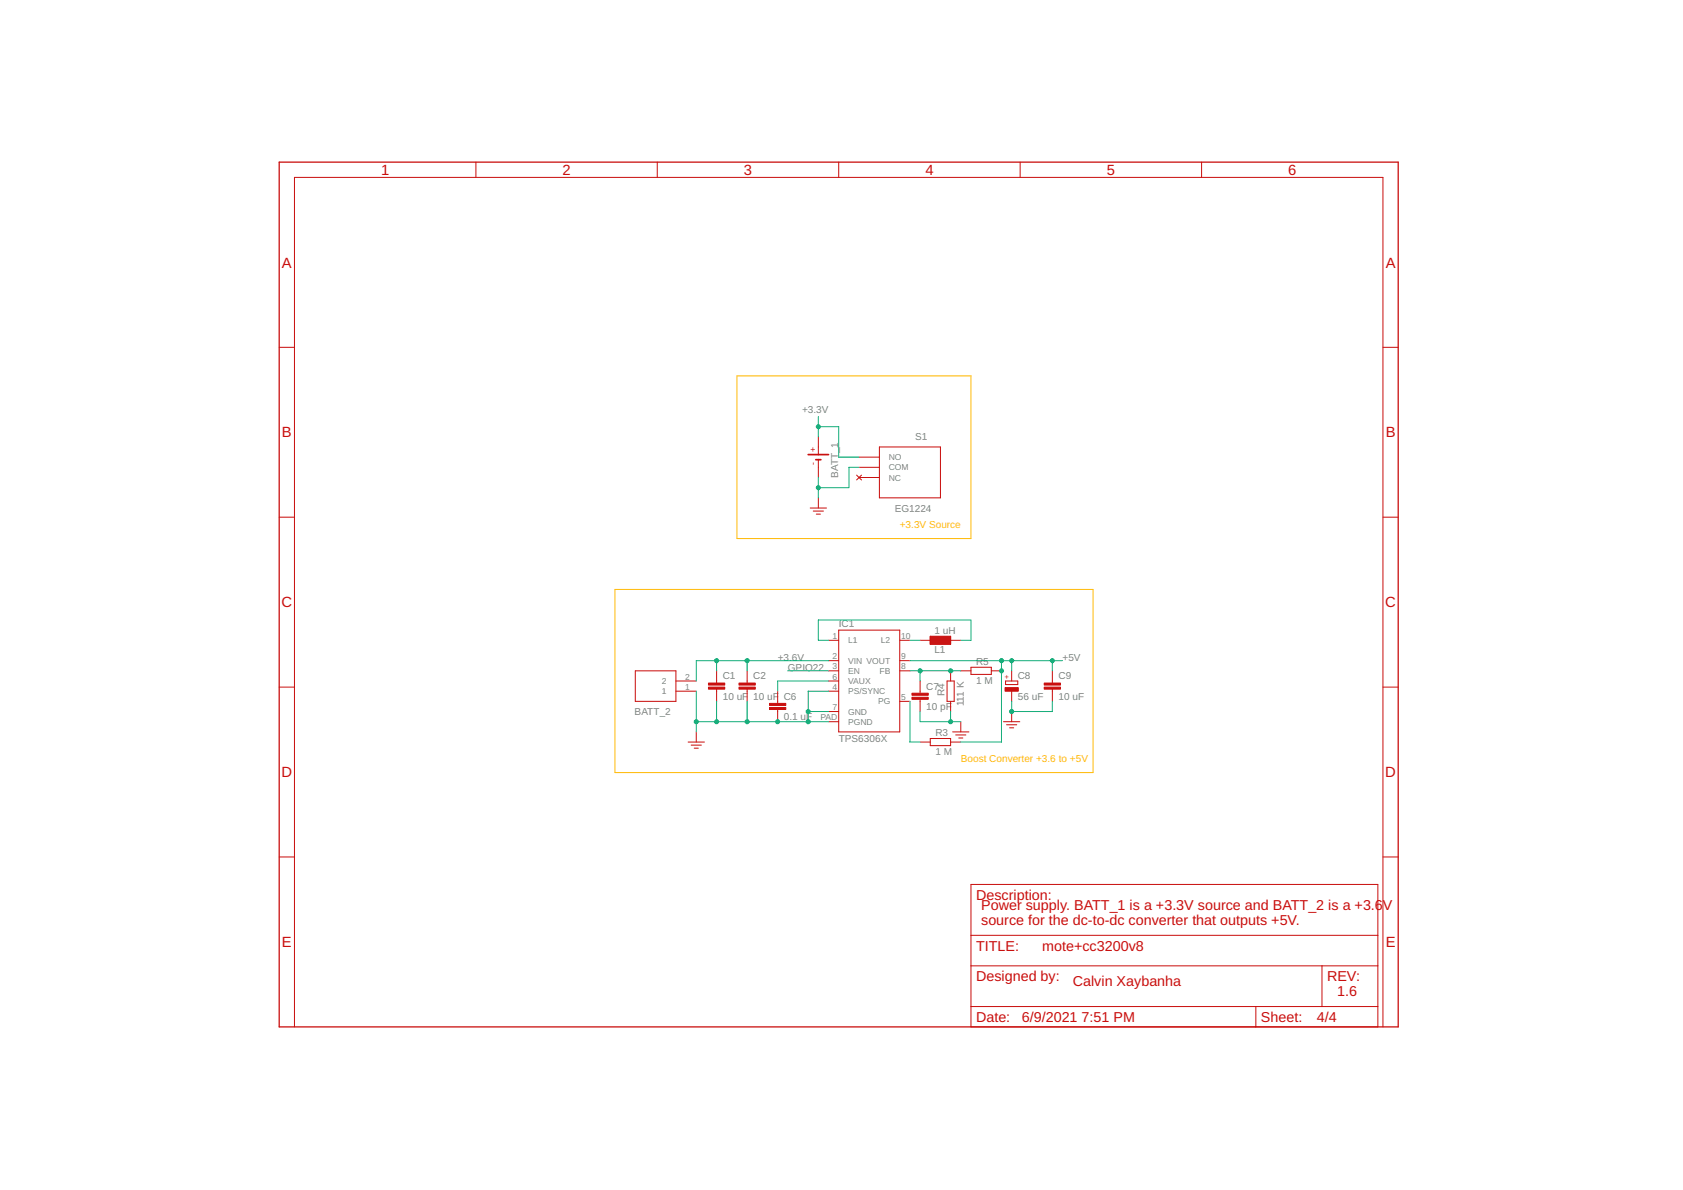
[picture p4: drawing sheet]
<svg xmlns="http://www.w3.org/2000/svg" width="420mm" height="297mm" viewBox="0 0 420 297" stroke-linecap="round" stroke-linejoin="round" font-family="sans-serif">
<path d="M201.8 113.5h5M203.7 114.7h1.2" fill="none" stroke="#c90d0c" stroke-width=".42"/>
<g fill="none" stroke="#c90d0c" stroke-width=".25">
<path d="M118.8 40.5v3.8M164.1 40.5v3.8M209.4 40.5v3.8M254.7 40.5v3.8M300 40.5v3.8M69.7 86.7h3.8M345.2 86.7h3.9M204.3 109v4.5M204.3 114.7v4.5M213.8 118.6l1.3 1.2M214.5 114.1h5M214.5 116.6h5"/>
<path d="M214.5 119.2h5M215.1 118.6l-1.3 1.2M219.5 111.6h15.3v12.7h-15.3zM69.7 129.1h3.8M202.3 126.8h4M203 127.6h2.6M203.8 128.3h1M204.3 124.3v2.5M345.2 129.1h3.9M206.8 159.8h2.6M209.4 157.3h15.2v25.4h-15.2zM224.6 159.8h2.6"/>
<path d="M229.7 159.8h10.2M232.2 158.8h5.1v2h-5.1zM232.2 158.9h5.1M232.2 159.1h5.1M232.2 159.2h5.1M232.2 159.3h5.1M232.2 159.4h5.1M232.2 159.6h5.1M232.2 159.7h5.1M232.2 160h5.1M69.7 171.5h3.8M158.6 167.4h10.1v7.7h-10.1z"/>
<path d="M168.7 172.5h5.1M168.7 170h5.1M178.9 167.4v3.1M178.9 172v3.1M186.5 167.4v3.1M186.5 172v3.1M194.1 172.5v3.1M194.1 177.1v3M206.8 164.9h2.6M206.8 167.4h2.6M206.8 172.5h2.6M206.8 170h2.6"/>
<path d="M206.8 177.6h2.6M224.6 164.9h2.6M224.6 167.4h2.6M224.6 175.1h2.6M229.7 170v3M229.7 174.6v3M232.2 160.1h5.1M232.2 160.2h5.1M232.2 160.3h5.1M232.2 160.5h5.1M232.2 160.6h5.1M232.2 160.7h5.1"/>
<path d="M236.4 170h1.8v5.1h-1.8zM237.3 167.4v2.6M237.3 175.1v2.5M239.9 167.4h2.5M242.4 166.6h5.1v1.7h-5.1zM247.5 167.4h2.5M251 170h3.1v.9h-3.1zM252.6 167.4v2.6M252.6 172.5v2.6M252.6 177.6v2.5M262.7 167.4v3.1M262.7 172v3.1"/>
<path d="M345.2 171.5h3.9M171.8 185.2h4.1M172.6 186h2.5M173.3 186.8h1M173.8 182.7v2.5M206.8 180.1h2.6M229.7 185.2h2.5M232.2 184.3h5.1v1.8h-5.1zM237.3 185.2h2.6M237.8 182.7h4.1M238.6 183.5h2.5M239.4 184.2h1"/>
<path d="M239.9 180.1v2.6M250.5 180.1h4.1M251.3 180.9h2.5M252.1 181.7h1M69.7 213.9h3.8M345.2 213.9h3.9M242.4 220.8h101.6v35.5h-101.6zM242.4 233.5h101.6M73.5 256.3v-212h271.7v212M242.4 241.1h101.6M242.4 251.2h101.6M313.5 251.2v5.1"/>
<path d="M330 241.1v10.1"/>
</g>
<g fill="#c90d0c" stroke="#c90d0c" stroke-width=".25">
<path d="M227.7 174.1h4v.5h-4z"/>
<path d="M227.7 173h4v.5h-4z"/>
<path d="M250.9 171.6h3.3v.9h-3.3z"/>
<path d="M184.5 171.5h4.1v.5h-4.1z"/>
<path d="M184.5 170.5h4.1v.5h-4.1z"/>
<path d="M192.1 176.6h4.1v.5h-4.1z"/>
<path d="M192.1 175.6h4.1v.5h-4.1z"/>
<path d="M176.9 171.5h4v.5h-4z"/>
<path d="M176.9 170.5h4v.5h-4z"/>
<path d="M260.7 171.5h4.1v.5h-4.1z"/>
<path d="M260.7 170.5h4.1v.5h-4.1z"/>
</g>
<path d="M69.7 40.5h279.4v215.8h-279.4z" fill="none" stroke="#c90d0c" stroke-width=".32"/>
<g fill="none" stroke="#0dab76" stroke-width=".25">
<path d="M204.3 104v5M204.3 119.2v5.1M204.3 106.5h5.1v7.6h5.1M214.5 116.6h-2.6v5.1h-7.6M206.8 159.8h-2.5v-5.1h38.1v5.1h-2.5M227.2 159.8h2.5M173.8 172.5v10.2M178.9 164.9v2.5M178.9 175.1v5M186.5 164.9v2.5M186.5 175.1v5M196.7 167.4h10.1"/>
<path d="M201.8 177.6h5M206.8 172.5h-5v7.6M206.8 164.9h-33v5.1M206.8 170h-12.7v2.5M227.2 164.9h38.1M227.2 175.1v10.1h2.5M227.2 167.4h12.7M229.7 177.6v2.5h10.2M229.7 167.4v2.6M237.3 177.6v2.5M250 164.9v20.3h-10.1M252.6 175.1v2.5h10.1v-2.5"/>
<path d="M252.6 164.9v2.5M262.7 164.9v2.5M173.8 180.1h33"/>
</g>
<g fill="#0dab76" stroke="#0dab76" stroke-width=".25">
<circle cx="204.3" cy="106.5" r=".51"/>
<circle cx="204.3" cy="121.7" r=".51"/>
<circle cx="201.8" cy="180.1" r=".51"/>
<circle cx="201.8" cy="177.6" r=".51"/>
<circle cx="194.1" cy="180.1" r=".51"/>
<circle cx="186.5" cy="180.1" r=".51"/>
<circle cx="178.9" cy="180.1" r=".51"/>
<circle cx="173.8" cy="180.1" r=".51"/>
<circle cx="237.3" cy="180.1" r=".51"/>
<circle cx="252.6" cy="177.6" r=".51"/>
<circle cx="250" cy="167.4" r=".51"/>
<circle cx="250" cy="164.9" r=".51"/>
<circle cx="252.6" cy="164.9" r=".51"/>
<circle cx="262.7" cy="164.9" r=".51"/>
<circle cx="186.5" cy="164.9" r=".51"/>
<circle cx="178.9" cy="164.9" r=".51"/>
<circle cx="229.7" cy="167.4" r=".51"/>
<circle cx="237.3" cy="167.4" r=".51"/>
</g>
<path d="M184 93.8h58.4v40.6h-58.4zM153.5 147.1h119.4v45.7h-119.4z" fill="none" stroke="#ffba08" stroke-width=".25"/>
<g font-size="3.7" fill="#c90d0c">
<text x="95.1" y="43.7">1</text>
<text x="140.4" y="43.7">2</text>
<text x="185.7" y="43.7">3</text>
<text x="231" y="43.7">4</text>
<text x="276.3" y="43.7">5</text>
<text x="321.6" y="43.7">6</text>
<text x="70.4" y="66.8">A</text>
<text x="345.9" y="66.8">A</text>
<text x="70.4" y="109.2">B</text>
<text x="345.9" y="109.2">B</text>
<text x="70.3" y="151.6">C</text>
<text x="345.8" y="151.6">C</text>
<text x="70.3" y="194">D</text>
<text x="345.8" y="194">D</text>
<text x="70.4" y="236.4">E</text>
<text x="345.9" y="236.4">E</text>
</g>
<g font-size="3.6" fill="#c90d0c">
<text x="243.7" y="224.6">Description:</text>
<text x="244.9" y="227.1">Power supply. BATT_1 is a +3.3V source and BATT_2 is a +3.6</text>
<text x="345.3" y="227.1">V</text>
<text x="244.9" y="230.9">source for the dc-to-dc converter that outputs +5V.</text>
<text x="243.7" y="237.3">TITLE:</text>
<text x="260.2" y="237.3">mote+cc3200v8</text>
<text x="243.7" y="244.9">Designed by:</text>
<text x="331.3" y="244.9">REV:</text>
<text x="267.8" y="246.2">Calvin Xaybanha</text>
<text x="333.8" y="248.7">1.6</text>
<text x="243.7" y="255.1">Date:</text>
<text x="255.1" y="255.1">6/9/2021</text>
<text x="270" y="255.1">7:51 PM</text>
<text x="314.8" y="255.1">Sheet:</text>
<text x="328.8" y="255.1">4/4</text>
</g>
<g font-size="2.5" fill="#808080">
<text x="200.2" y="103.2">+3.3V</text>
<text x="228.4" y="109.9">S1</text>
<text x="209.3" y="119.3" transform="rotate(-90 209.3 119.3)">BATT_1</text>
<text x="223.4" y="127.7">EG1224</text>
<text x="209.4" y="156.5">IC1</text>
<text x="233.3" y="158.3">1 uH</text>
<text x="194.1" y="164.9">+3.6V</text>
<text x="196.7" y="167.4">GPIO22</text>
<text x="233.3" y="163.1">L1</text>
<text x="243.7" y="165.9">R5</text>
<text x="265.3" y="164.9">+5V</text>
<text x="180.4" y="169.6">C1</text>
<text x="188.1" y="169.6">C2</text>
<text x="231.2" y="172.1">C7</text>
<text x="235.8" y="173.8" transform="rotate(-90 235.8 173.8)">R4</text>
<text x="243.7" y="170.7">1 M</text>
<text x="254.1" y="169.6">C8</text>
<text x="264.2" y="169.6">C9</text>
<text x="158.4" y="178.5">BATT_2</text>
<text x="180.4" y="174.7">10 uF</text>
<text x="188.1" y="174.7">10 uF</text>
<text x="195.7" y="179.8">0.1 uF</text>
<text x="195.7" y="174.7">C6</text>
<text x="231.2" y="177.2">10 pF</text>
<text x="240.6" y="176.3" transform="rotate(-90 240.6 176.3)">111 K</text>
<text x="254.1" y="174.7">56 uF</text>
<text x="264.2" y="174.7">10 uF</text>
<text x="209.4" y="185.2">TPS6306X</text>
<text x="233.5" y="183.7">R3</text>
<text x="233.5" y="188.5">1 M</text>
</g>
<g font-size="2.5" fill="#ffba08">
<text x="224.6" y="131.9">+3.3V Source</text>
<text x="239.9" y="190.3">Boost Converter +3.6 to +5V</text>
</g>
<g font-size="2.1" fill="#c90d0c">
<text x="203.7" y="112.8" transform="rotate(-90 203.7 112.8)">+</text>
<text x="203.7" y="116" transform="rotate(-90 203.7 116)">-</text>
</g>
<g font-size="2.1" fill="#808080">
<text x="221.9" y="114.9">NO</text>
<text x="221.9" y="117.4">COM</text>
<text x="221.9" y="120">NC</text>
<text x="207.8" y="159.5">1</text>
<text x="211.7" y="160.6">L1</text>
<text x="219.9" y="160.6">L2</text>
<text x="225" y="159.5">10</text>
<text x="207.8" y="164.6">2</text>
<text x="207.8" y="167.1">3</text>
<text x="211.7" y="165.7">VIN VOUT</text>
<text x="225" y="167.1">8</text>
<text x="225" y="164.6">9</text>
<text x="165.2" y="173.3">1</text>
<text x="165.2" y="170.7">2</text>
<text x="171.1" y="172.2">1</text>
<text x="171.1" y="169.6">2</text>
<text x="207.8" y="172.2">4</text>
<text x="207.8" y="169.6">6</text>
<text x="211.7" y="168.2">EN</text>
<text x="211.7" y="173.3">PS/SYNC</text>
<text x="211.7" y="170.7">VAUX</text>
<text x="219.6" y="168.2">FB</text>
<text x="204.8" y="179.8">PAD</text>
<text x="207.8" y="177.2">7</text>
<text x="211.7" y="178.4">GND</text>
<text x="219.2" y="175.8">PG</text>
<text x="225" y="174.7">5</text>
<text x="211.7" y="180.9">PGND</text>
</g>
<text font-size="1.8" fill="#c90d0c" x="252" y="169.6" transform="rotate(-90 252 169.6)">+</text>
</svg>
